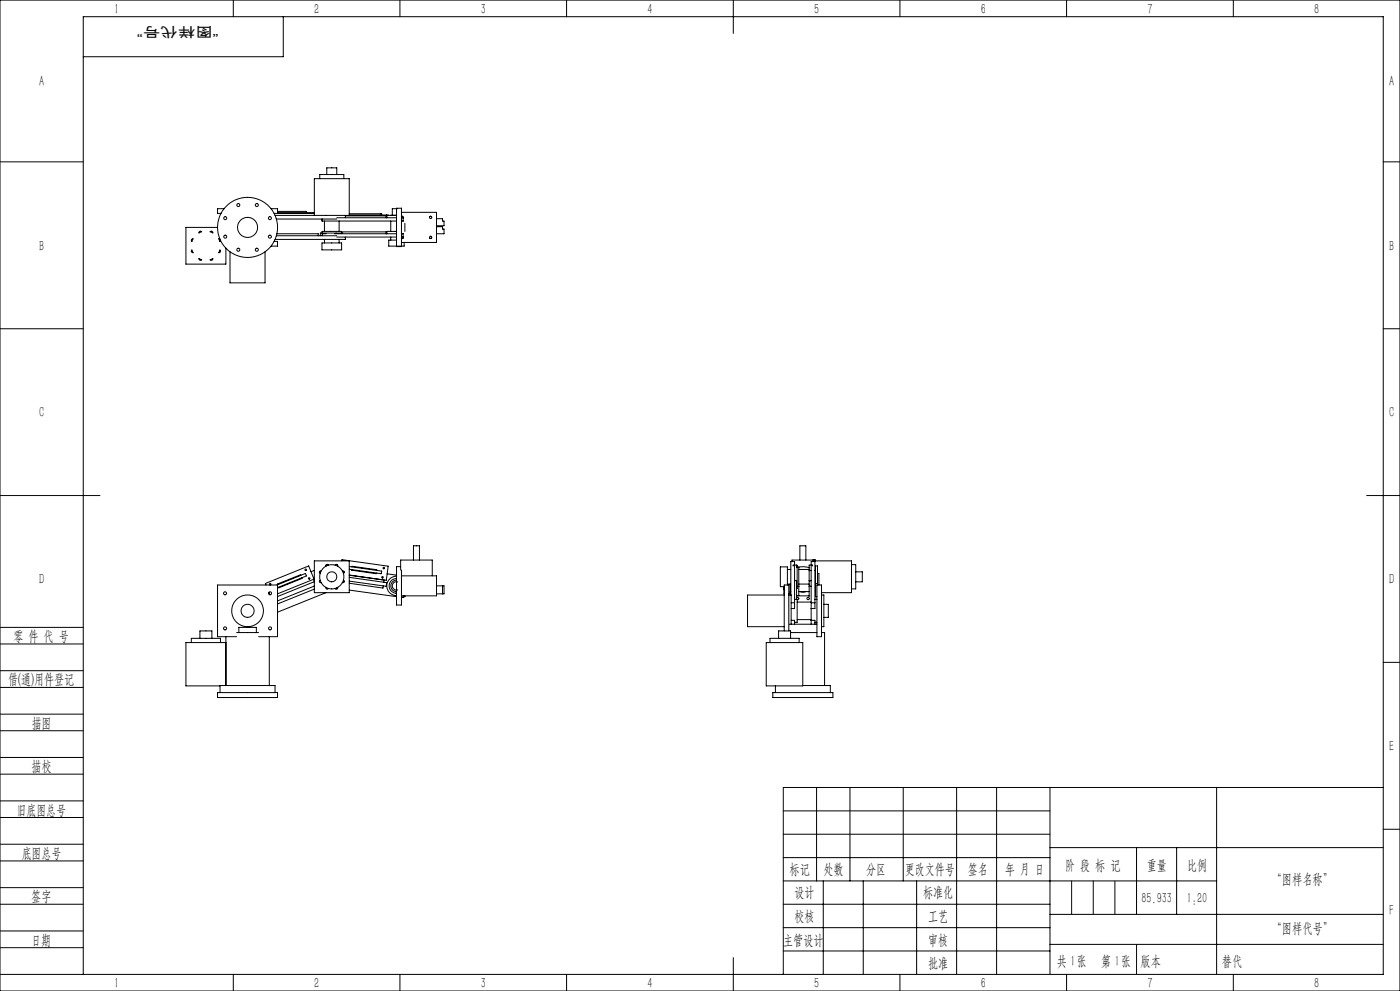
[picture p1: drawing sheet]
<svg xmlns="http://www.w3.org/2000/svg" width="420mm" height="297mm" viewBox="0 0 420 297" stroke-linecap="round" stroke-linejoin="round" font-family="sans-serif">
<g fill="none" stroke="#000" stroke-width=".3">
<path d="M0 0h420v297h-420zM70 0v5M85 5v12h-60M120 0v5M170 0v5M220 0v10M270 0v5M320 0v5M370 0v5M0 48.5h25M95.9 53.5v-1.2h7.3v1.2M98 52.3v-2h3v2"/>
<path d="M415 48.5h5M57.5 75l.4 .7-.5-.2zM57.6 71.6h.3l-.3 .8-.2-.5zM59.7 77.5l.8 .4-.5 .1zM59.9 69.3l.6 .2-.8 .3zM63 77.9l.9-.4-.4 .5zM63.1 69.4l.5-.1 .3 .5zM65.3 68.2h-9.5v11h12v-4.8M65.9 72.4h.1M66 74.9l.1 .5-.5 .3zM66 71.7l-.4-.1 .4 .8M66.1 72l-.1 .4"/>
<path d="M67.2 62.5h-1.9v1.5h1M69 75.5v9.3h10.5v-9.3M81.3 62.5h2v1.5M82.2 72.4h1.1v1.4h-2M82.2 64h12.1M82.5 64.6h22.3v-11.1h-10.5v11.1M82.9 70.7h18.1M82.9 65.6h18.1M83.1 70.1h12.4v.6M83.3 63.7h10.9v.3M83.3 63.4h8.6v.3M96.6 72.8h5.9v2.1h-5.9z"/>
<path d="M96.6 69.8v-.4h5.8v.4M96.6 65.6l.1 .6M96.7 66.2h22.3M96.7 65.6v.6M97.3 66.2v3.2M97.3 71.8v1M97.8 70.1h-1.1v.6M100.4 70.1h18.6M101 71h18M101 65.3h18M101.7 66.2v3.2M101.7 71.8v1"/>
<path d="M102.5 69.5h13.5M102.8 69.8h-6.7v.9M103.6 64.7h12.4M103.6 64.6v.7M103.6 71v.8h-21.1M104.8 64.4l11.7 .2M104.8 64.1h9.7v.3M114.4 64.1v.3M115.9 69.5v.6M115.9 64.4v.9M116 65h.1M117.2 66.2v3.2"/>
<path d="M117.2 71v1M119 62.5l1.4-.1v11.2M119 62.5v10.9M119 73.8h1.4M119 72h-2.4v1.8h2.4M119 64.5l-1.8 .1M119 62.5h.3M119 62.5h-1.3v2M119 69.4h-3v.7M119 64.6h-3v.7M120.4 64.9l.5-.1 .1 .5M120.4 63.6h10.6v9.1h-10.6"/>
<path d="M120.4 66.2h.6M120.4 70.1h.6M120.4 71h.6M120.4 65.3h.6M120.9 71.4l-.2 .1M120.9 65.3v.9M120.9 70.1v.9M121 71l-.1 .5-.5-.1M121.2 72.7v1.1h-2.2M121.5 66.9v2.5M128.9 71.4h.5M128.9 64.9h.5"/>
<path d="M131 65.5h1.8v.7h.4v1.5h-2.2M131 67.9h1.8v.7h.4v1.5h-2.2M0 98.5h25M415 98.5h5M0 148.5h30M410 148.5h10M79.8 175.3l-.2-.4 13-5.3 1.6 4-10.9 4.4M80.7 177.5l.3 .8M83.1 175.3l8.5-3.4 .3 .7-8.6 3.5M90.2 172.4v-.1l-7 2.7 .1 .3M90.5 173.2l.1 .2-7 2.8v-.2M94.1 173.6l.2 .6"/>
<path d="M94.3 168.1h10.5v9.5h-10.5zM94.3 175.6l-11 4.5M94.3 174.3l-11 4.5M94.3 176.6l-11 4.4M94.3 171l-1 .3M96.1 173.9l-.3 .4 .5 .3M96.3 171.1l-.4 .1-.1 .4 .3 .2M97.8 176l.2 .6 .5-.2M97.8 169.4h.2M97.8 177.6l-14.5 5.9M98.5 169.3l-.7 .2M98.5 169.4l-.5-.2-.2 .5"/>
<path d="M100.5 169.4l.6-.2 .2 .5M101 176.3l.3 .1M101.2 169.2l.1 .4M101.3 176l-.2 .6-.6-.2M101.3 176.2l-.7 .3M102.6 168.1v-.4l13.9 2-.6 4.2-11.1-1.6M102.7 171.1l.5 .1 .1 .4-.3 .2M103 173.9l.3 .2-.1 .4-.5 .1M103 173.9h.1M103 173.9l.3 .5M103.2 171.3l.1 .3M104.8 169.8l9.7 1.4-.1 .7-9.6-1.3"/>
<path d="M104.8 173l11.2 1.6-.1 1.1-11.1-1.5M104.8 174.8l10.1 1.4 .1-.6M104.8 172.4l10.4 1.4-.1 .7M104.8 176.8l14.2 2M105.5 170.7l-.1 .2 7.5 1v-.2M105.6 169.9v-.2l7.4 1v.3M116.1 172l2.9 .4M119 173.9a1.71 1.71 0 0 0-1.7 1.7 1.71 1.71 0 0 0 1.7 1.7M119 172.7a2.91 2.91 0 0 0-2.9 2.9 2.91 2.91 0 0 0 2.9 2.9M119 173.4a2.2 2.2 0 0 0-2.3 2.2 2.2 2.2 0 0 0 2.3 2.2M119.3 174.4a1.24 1.24 0 0 0-1.6 1.2 1.24 1.24 0 0 0 1.6 1.2M120.2 169.8h-1.2v11.5h1.4v-10.5"/>
<path d="M120.2 170.8v-3h9.5v4.8M120.4 172.6h10.6v6h-10.6M121 178.6l-.1 .5-.5-.1M121.5 178.6v.3h-.5M124 167.8v-4.2h1.8v4.2M131 175.6h2.2v2.4h-2.2M132.8 175.6v2.4M235.1 175.8l.1 1M235.2 175.8l.1 2.1M235.3 178.3h-11v9.5h11M236.2 175.3v-5.4h-2.1v5.9h1.2M236.2 175h1"/>
<path d="M236.2 170.7h1M236.6 178.3h.7v8.8M237 175v2.9h-.4M237 177.3h.2M237.2 177.4l-.2 .1M237.9 169.6v-.2h1.1v.7M238.4 179.6h.7v6.9h-.7M238.4 174h.6v5.6M238.4 169.6v12.8h-1.1M238.4 169.4v-1.1h-1.2v10M239 179.3a.35 .35 0 0 1 .4-.2 .35 .35 0 0 1 .2 .4 .35 .35 0 0 1-.5 .2M239 179.5v.1"/>
<path d="M239 169.4h.1v6.9h-.1M239 178.6h3.7M239 178.5h.6M239.1 175.8h.5M239.1 170h.5M239.6 170l1.3-.2 1.8 .4M239.6 170v5.7M239.6 178.5h.1M239.6 175.8v2.7M239.6 177.3h3.1M239.6 175h3.1M239.6 170.7h3.1"/>
<path d="M239.6 175.7v.1M240 167.8v-4.2h1.8v4.2M240 177.3l.7 .2 1-.2M242.7 171v3.1M242.7 171h.6M242.7 174.1h.6M242.7 175.7h.6M242.7 174.1v4.7M243.3 169.6v12.8M243.8 169.6v-.2h-1.1v1.6M243.9 167.8h-6.3v.5M244.5 179.6h.6"/>
<path d="M244.5 168.3h-1.2v1.1M244.5 168.1v-.4h-.6v.6M244.7 174.9h.6M245.1 175.3h1.4v15.5h-1.4zM245.3 175.3v-5.7h-.6v9.2h.4M245.3 171.9h.4v3.4M246.5 178.3h.7v9.5h-.7M246.5 177.6h8.9v-9.5h-10.9v14.3h-1.2M255.4 169.2h1.3v7.3h-1.3M256.7 171.4h2v3h-2M0 188h25M0 193h25"/>
<path d="M57.4 192.6v-1.3h8.7v1.3M60 191.3v-2.2h3.6v2.2M67.8 190.8v14.7M67.8 192.6h-12v13h10.2M71 189.6h6.6M71 190.8h-5.7v-15.5h18v15.5h-5.7M71.6 189.6v-1.6h5.3v1.6M80.8 190.8v14.7M229.9 192.6h10.9v13h-10.9zM231 192.6v-1.3h8.7v1.3M233.6 191.3v-2.2h3.6v2.2M235.3 189.1v-13.8h1.3v13.8"/>
<path d="M236.9 187.1h8.2M237.2 189.6h7.9M237.3 185.9h1.1v1.2M237.3 180.7h1.1M239.1 185.7h4.2M239.1 180.4h4.2M243.3 182.4v3.5M243.3 185.9h1.2v1.2M243.3 180.7h1.2M243.3 185.9v1.2M244.5 186.5h.6M246.5 189.6h.9v15.9"/>
<path d="M247.2 181.1h1.3v3.9h-1.3M415 198.5h5M0 206h25M0 201h25M0 219h25M0 214h25M65.3 207.6h18v1.5h-18zM66 207.6v-2.1h16.5v2.1M231.8 207.6h18.1v1.5h-18.1zM232.6 205.6v2M240.8 205.5h8.3v2.1M0 232h25"/>
<path d="M0 227h25M245 236v28M255 236v28M271 236v28M287 236v56M299 236v56M315 236v56M365 236v56M415 236h-180v56M0 245h25M0 240h25M0 258h25"/>
<path d="M0 253h25M235 243h80M235 250h80M235 257h80M315 254h100M341 254v20M353 254v20M415 248.5h5M0 271h25M0 266h25M0 279h25M235 271h80"/>
<path d="M235 264h130M235 278h80M247 264v28M259 264v28M275 264v28M315 274h100M0 284h25M0 292h415v-287h-390v287M70 292v5M120 292v5M170 292v5M220 287v10"/>
<path d="M235 285h80M270 292v5M315 283h100M320 292v5M370 292v5"/>
<circle cx="67.6" cy="65.4" r=".45"/>
<circle cx="67.6" cy="70.9" r=".45"/>
<circle cx="71.5" cy="74.8" r=".45"/>
<circle cx="71.5" cy="61.4" r=".45"/>
<circle cx="74.3" cy="68.2" r="9"/>
<circle cx="74.3" cy="68.2" r="3"/>
<circle cx="77" cy="74.8" r=".45"/>
<circle cx="77" cy="61.4" r=".45"/>
<circle cx="81" cy="65.4" r=".45"/>
<circle cx="81" cy="70.9" r=".45"/>
<circle cx="129.2" cy="71.2" r=".35"/>
<circle cx="129.2" cy="65.2" r=".35"/>
<circle cx="67.5" cy="177.8" r=".44"/>
<circle cx="81" cy="177.8" r=".44"/>
<circle cx="81" cy="175.1" r=".24"/>
<circle cx="91.7" cy="170.8" r=".22"/>
<circle cx="92.7" cy="173.4" r=".23"/>
<circle cx="99.5" cy="172.9" r="3.6"/>
<circle cx="99.5" cy="172.9" r="1.51"/>
<circle cx="114.7" cy="173" r=".23"/>
<circle cx="115.1" cy="170.2" r=".23"/>
<circle cx="242.4" cy="179.4" r=".35"/>
<circle cx="67.5" cy="188.3" r=".45"/>
<circle cx="74.3" cy="183.1" r="1.95"/>
<circle cx="74.3" cy="183.1" r="4.7"/>
<circle cx="81" cy="188.3" r=".45"/>
</g>
<path d="M321.5 264v10M328 264v10M334.5 264v10M341 283v9" fill="none" stroke="#0a0605" stroke-width=".3"/>
<g font-size="4.4">
<text x="34.2" y="4.2">1</text>
<text x="94.2" y="4.2">2</text>
<text x="144.2" y="4.2">3</text>
<text x="194.2" y="4.2">4</text>
<text x="244.2" y="4.2">5</text>
<text x="294.2" y="4.2">6</text>
<text x="344.2" y="4.2">7</text>
<text x="394.2" y="4.2">8</text>
<text x="11.7" y="25.9">A</text>
<text x="416.7" y="25.9">A</text>
<text x="11.7" y="75.1">B</text>
<text x="416.7" y="75.1">B</text>
<text x="11.7" y="125.1">C</text>
<text x="416.7" y="125.1">C</text>
<text x="11.7" y="175.1">D</text>
<text x="416.7" y="175.1">D</text>
<text x="4" y="192">零 件 代 号</text>
<text x="2.5" y="205.1">借(通)用件登记</text>
<text x="9.5" y="218.1">描图</text>
<text x="416.7" y="225.1">E</text>
<text x="9.5" y="231.1">描校</text>
<text x="5" y="244.2">旧底图总号</text>
<text x="6.5" y="257.2">底图总号</text>
<text x="236.9" y="261.9">标记</text>
<text x="247.1" y="261.9">处数</text>
<text x="259.9" y="261.9">分区</text>
<text x="271.5" y="261.9">更改文件号</text>
<text x="290.4" y="261.9">签名</text>
<text x="301.5" y="261.9">年 月 日</text>
<text x="319.5" y="260.6">阶 段 标 记</text>
<text x="344" y="260.6">重量</text>
<text x="356.1" y="260.6">比例</text>
<text x="238.3" y="268.9">设计</text>
<text x="276.9" y="268.9">标准化</text>
<text x="381.5" y="264.8">“图样名称”</text>
<text x="9.4" y="270.1">签字</text>
<text x="342.4" y="270.7">85.933</text>
<text x="356" y="270.7">1:20</text>
<text x="416.8" y="274.4">F</text>
<text x="238.3" y="276.1">校核</text>
<text x="278.4" y="276">工艺</text>
<text x="381.5" y="279.6">“图样代号”</text>
<text x="9.4" y="283.2">日期</text>
<text x="234.9" y="283.3">主管设计</text>
<text x="278.4" y="283.3">审核</text>
<text x="278.4" y="290.2">批准</text>
<text x="317.1" y="289.4">共 张</text>
<text x="321.1" y="289.4">1</text>
<text x="330.3" y="289.4">第 张</text>
<text x="334.5" y="289.4">1</text>
<text x="342.1" y="289.4">版本</text>
<text x="34.2" y="296.2">1</text>
<text x="94.2" y="296.2">2</text>
<text x="144.2" y="296.2">3</text>
<text x="194.2" y="296.2">4</text>
<text x="244.2" y="296.2">5</text>
<text x="294.2" y="296.2">6</text>
<text x="344.2" y="296.2">7</text>
<text x="394.2" y="296.2">8</text>
</g>
<text font-size="4.4" fill="#0a0605" x="366.6" y="289.4">替代</text>
<text font-size="4.1" fill="#0a0605" x="65.6" y="8" transform="rotate(-180 65.6 8)">“图样代号”</text>
</svg>
